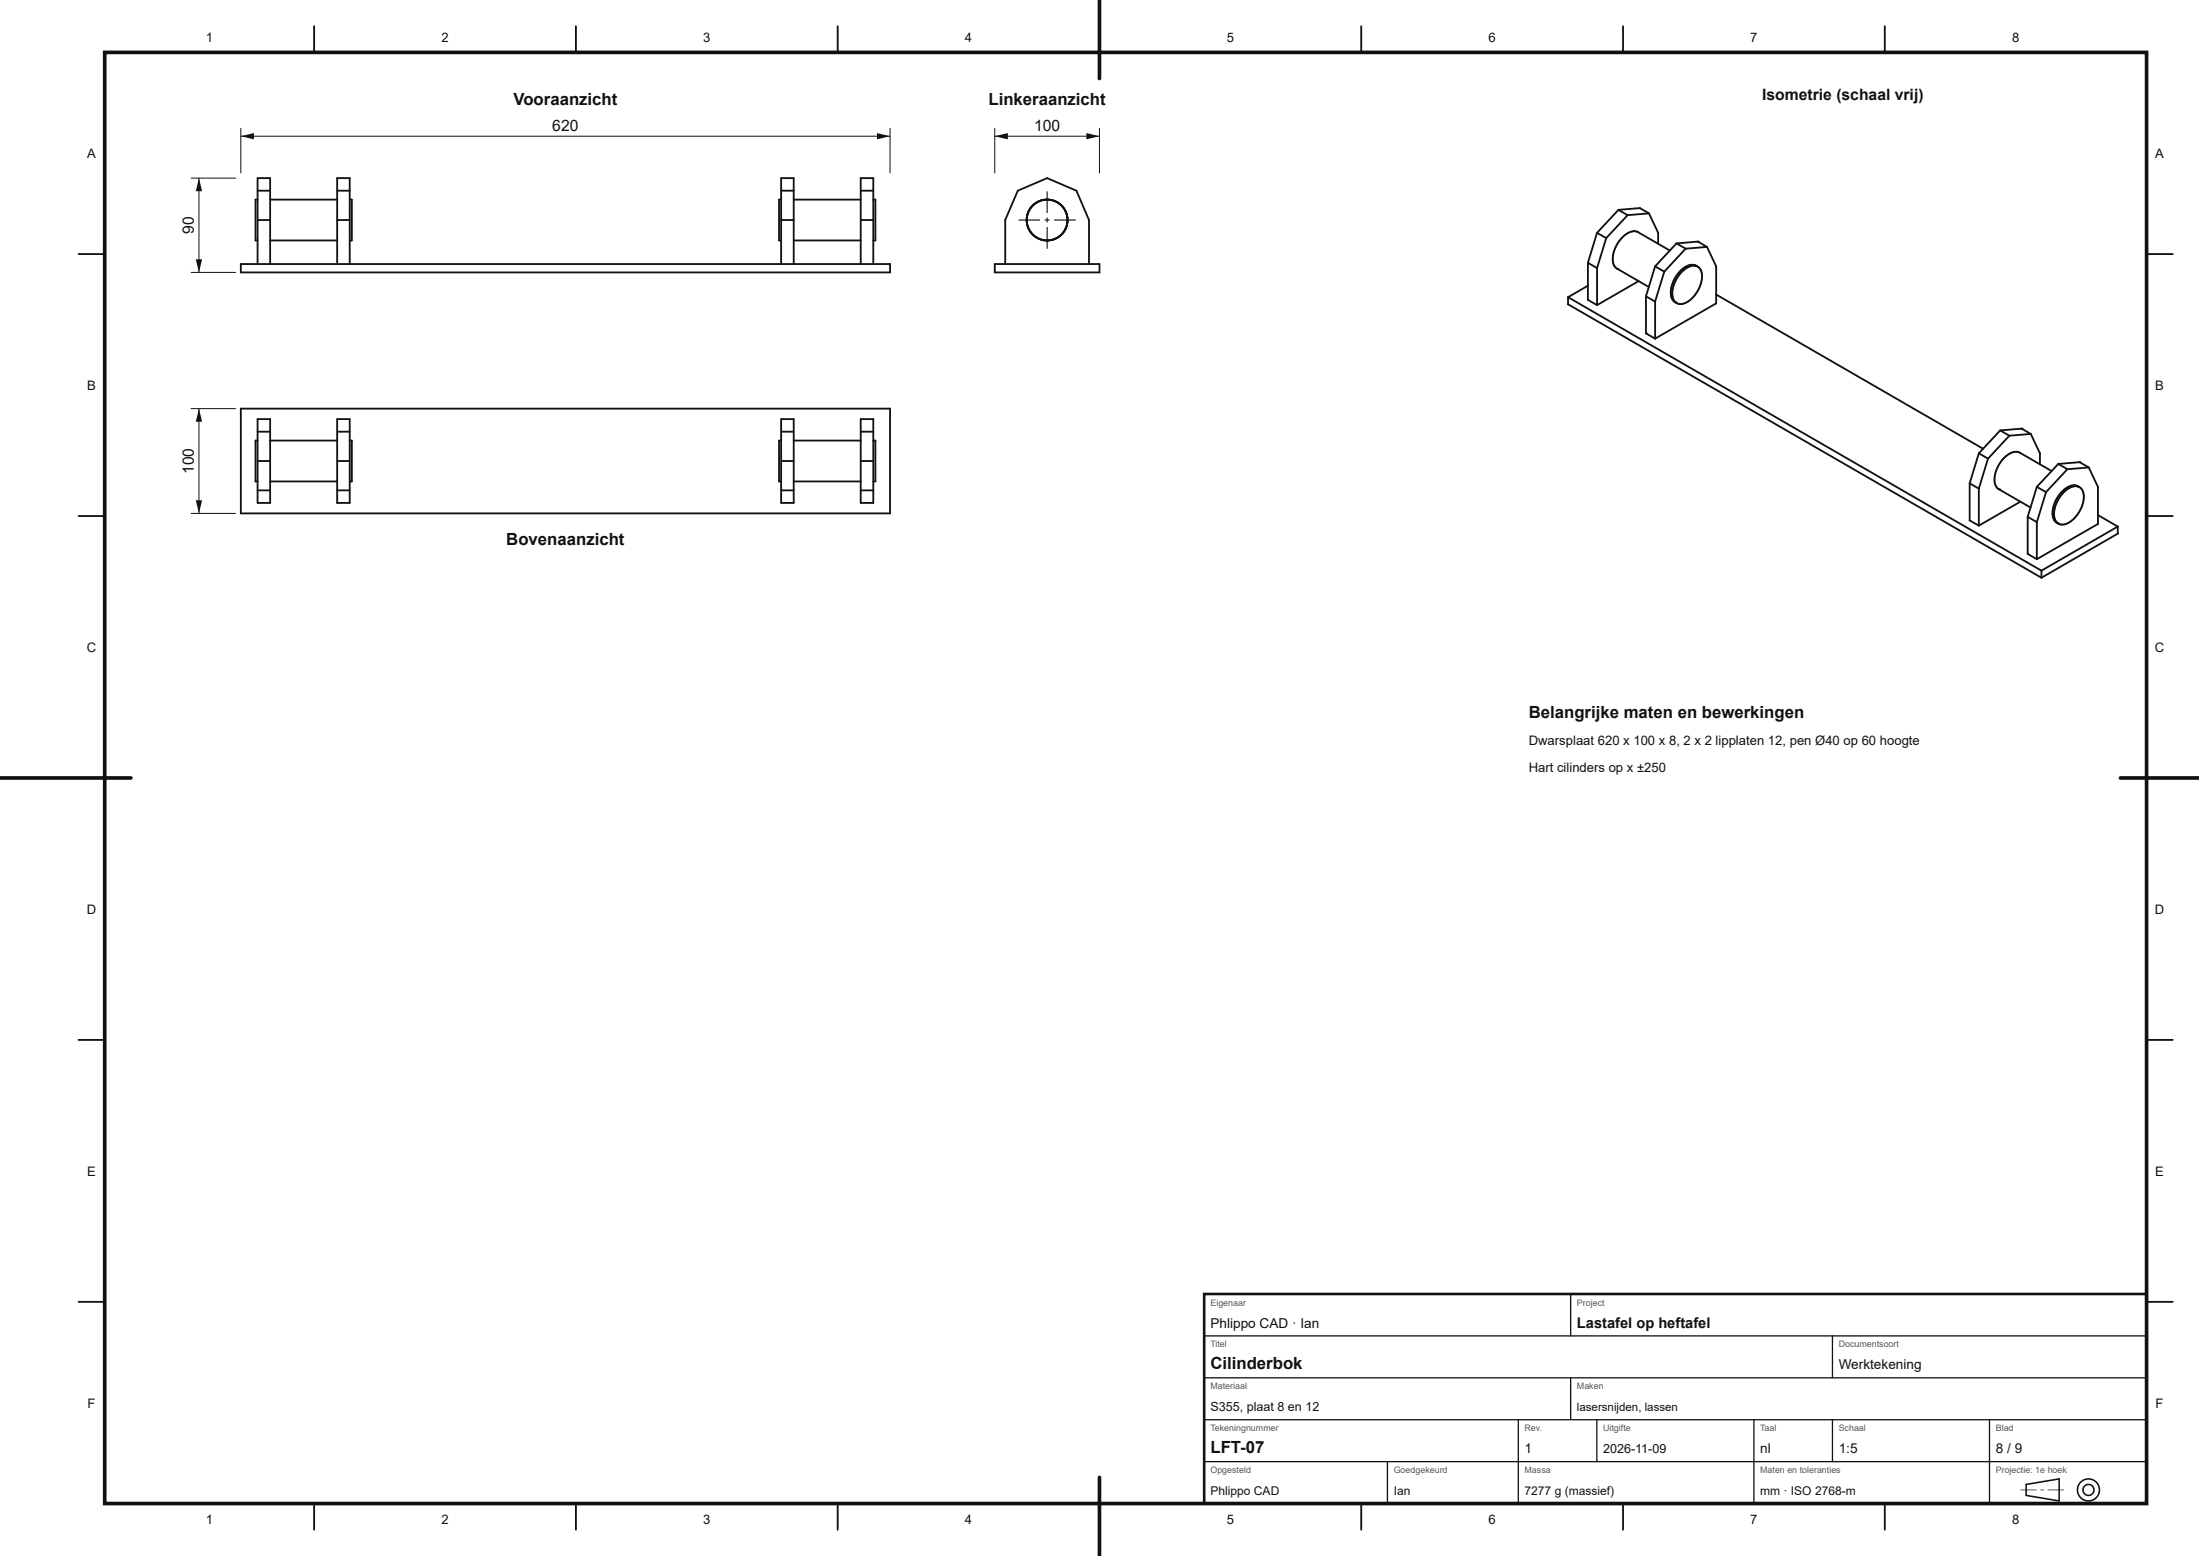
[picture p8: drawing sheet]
<svg xmlns="http://www.w3.org/2000/svg" width="420mm" height="297mm" viewBox="0 0 420 297" stroke-linecap="round" stroke-linejoin="round" font-family="sans-serif">
<g fill="none" stroke="#111" stroke-width=".35">
<path d="M49.2 38.1h-.4v7.8h.4M49.2 36.4h2.4M51.6 38.1h12.8M64.4 36.4h2.4M66.8 38.1h.4v7.8h-.4M149.2 38.1h-.4v7.8h.4M149.2 36.4h2.4M151.6 38.1h12.8M164.4 36.4h2.4M166.8 38.1h.4v7.8h-.4M46 50.4h124v1.6h-124zM49.2 50.4v-16.4h2.4v16.4"/>
<path d="M49.2 42h2.4M51.6 45.9h12.8M64.4 50.4v-16.4h2.4v16.4M64.4 42h2.4M149.2 50.4v-16.4h2.4v16.4M149.2 42h2.4M151.6 45.9h12.8M164.4 50.4v-16.4h2.4v16.4M164.4 42h2.4M190 50.4h20v1.6h-20zM192 50.4v-8.4l2.4-5.6 5.6-2.4 5.6 2.4 2.4 5.6v8.4M46 78h124v20h-124z"/>
<path d="M49.2 80h2.4v16h-2.4zM64.4 80h2.4v16h-2.4zM149.2 80h2.4v16h-2.4zM164.4 80h2.4v16h-2.4zM49.2 84.1h-.4v7.8h.4M49.2 82.4h2.4M49.2 88h2.4M49.2 93.6h2.4M51.6 84.1h12.8M51.6 91.9h12.8M64.4 82.4h2.4M64.4 88h2.4"/>
<path d="M64.4 93.6h2.4M66.8 84.1h.4v7.8h-.4M149.2 84.1h-.4v7.8h.4M149.2 82.4h2.4M149.2 88h2.4M149.2 93.6h2.4M151.6 84.1h12.8M151.6 91.9h12.8M164.4 82.4h2.4M164.4 88h2.4M164.4 93.6h2.4M166.8 84.1h.4v7.8h-.4"/>
<circle cx="200" cy="42" r="3.9"/>
</g>
<g fill="#111">
<path d="M194.5 42h4.2l-4.1 .1zM199.5 42h1l-.9 .1zM201.3 42h4.2l-4.1 .1z"/>
<path d="M199.9 43.4h.2l-.1 4.1zM199.9 41.6h.2l-.1 .9zM199.9 36.6h.2l-.1 4.1z"/>
</g>
<circle cx="200" cy="42" r="3.9" fill="none" stroke="#111" stroke-width=".35"/>
<g fill="#111">
<path d="M194.5 42h4.2l-4.1 .1zM199.5 42h1l-.9 .1zM201.3 42h4.2l-4.1 .1z"/>
<path d="M199.9 43.4h.2l-.1 4.1zM199.9 41.6h.2l-.1 .9zM199.9 36.6h.2l-.1 4.1z"/>
</g>
<path d="M46 24.5v8.5M46 26h124M170 24.5v8.5" fill="none" stroke="#111" stroke-width=".19"/>
<g fill="#111">
<path d="M46 26l2.5-.6v1.2z"/>
<path d="M167.5 25.4l2.5 .6-2.5 .6z"/>
</g>
<path d="M36.5 34h8.5M38 34v18M36.5 52h8.5" fill="none" stroke="#111" stroke-width=".19"/>
<g fill="#111">
<path d="M37.4 49.5h1.2l-.6 2.5z"/>
<path d="M38 34l.6 2.5h-1.2z"/>
</g>
<path d="M36.5 78h8.5M38 78v20M36.5 98h8.5" fill="none" stroke="#111" stroke-width=".19"/>
<g fill="#111">
<path d="M37.4 95.5h1.2l-.6 2.5z"/>
<path d="M38 78l.6 2.5h-1.2z"/>
</g>
<path d="M190 24.5v8.5M190 26h20M210 24.5v8.5" fill="none" stroke="#111" stroke-width=".19"/>
<g fill="#111">
<path d="M190 26l2.5-.6v1.2z"/>
<path d="M207.5 25.4l2.5 .6-2.5 .6z"/>
</g>
<path d="M299.5 58.1h.1M385.8 86.4h.1M404.5 101.8v.1M404.5 101.9l-14.6 8.4" fill="none" stroke="#111" stroke-width=".35"/>
<circle cx="381.8" cy="93.4" r=".17" fill="#111"/>
<path d="M385.7 86.4a3 3 0 0 0-3.3 1.4 5.2 5.2 0 0 0-1.2 5l.6 .6" fill="none" stroke="#111" stroke-width=".35"/>
<circle cx="392.9" cy="99.8" r=".17" fill="#111"/>
<path d="M392.7 99.7l.2 .1M394.3 93.8a2.32 2.32 0 0 1 3.2-.6 4 4 0 0 1-.4 4.5 4.2 4.2 0 0 1-3.5 2.4 2.01 2.01 0 0 1-1.2-2.6 6.7 6.7 0 0 1 1.9-3.7z" fill="none" stroke="#111" stroke-width=".35"/>
<circle cx="308.9" cy="51.3" r=".17" fill="#111"/>
<path d="M308 49.2a2.1 2.1 0 0 0 .9 2.1" fill="none" stroke="#111" stroke-width=".35"/>
<circle cx="320" cy="57.7" r=".17" fill="#111"/>
<path d="M303.3 54.5l-3.8 2.2v1.4l90.4 52.2M303.3 50.2v7M303.3 57.2h.1M314.4 56.6v7M319.8 57.6l.2 .1M321.4 51.8a2.52 2.52 0 0 1 3-.8 3.2 3.2 0 0 1 .3 3.7 4.9 4.9 0 0 1-3.8 3.3 1.8 1.8 0 0 1-1.5-2.3 6.5 6.5 0 0 1 2-3.9zM376.2 92.3v7M376.2 99.3h.1M387.3 98.7v7M387.3 105.7h.1" fill="none" stroke="#111" stroke-width=".35"/>
<circle cx="314.4" cy="63.6" r=".17" fill="#111"/>
<g fill="none" stroke="#111" stroke-width=".35">
<path d="M313.2 39.7l-4.1 .4M299.5 56.7l90.4 52.2M303.3 57.2l1.7 1M306.8 45.5l-1.8 5.7v7M312.8 44.3a2.98 2.98 0 0 0-3.3 1.4 6.4 6.4 0 0 0-1.5 3.4M313 53.7l-8 4.5M316.7 44.4v2.1M317.9 51.9l-1.8 5.7v7M322.1 50.9a5.7 5.7 0 0 0-2.1 2.1M324.3 46.1l-4.1 .4M327.8 57.9h.1M327.8 50.8v7.1"/>
<path d="M327.8 57.9l-11.7 6.7M327.8 56.2l51 29.5M314.4 63.6l1.7 1M376.2 99.3l1.8 1M379.7 87.5l-1.7 5.8v7M385.9 95.8l-7.9 4.5M386.1 81.8l-4.1 .4M389.6 86.5v2.1M390.8 93.9l-1.8 5.8v7M396.8 92.8a3 3 0 0 0-3.3 1.4l-.6 .9M397.2 88.2l-4.1 .4M400.7 100h.1"/>
<path d="M400.7 92.9v7.1M400.7 98.3l3.8 2.2M387.3 105.7l1.7 1M389.9 108.9v1.4M400.7 100l-11.7 6.7M404.5 100.5v1.4M404.5 100.5l-14.6 8.4"/>
</g>
<g fill="#111">
<circle cx="386.1" cy="81.8" r=".17"/>
<circle cx="397.2" cy="88.2" r=".17"/>
</g>
<path d="M313.2 39.7h.1" fill="none" stroke="#111" stroke-width=".35"/>
<circle cx="324.3" cy="46.1" r=".17" fill="#111"/>
<g fill="none" stroke="#111" stroke-width=".35">
<path d="M60 5v5M110 5v5M160 5v5M210 5v5M260 5v5M310 5v5M360 5v5M313.2 39.7l1.8 1M15 48.5h5M305 44.4l-1.7 5.8 1.7 1M308.9 51.3l6 3.5M310.9 41.1l-1.8-1-4.1 4.3"/>
<path d="M310.9 41.1l-4.1 4.4-1.8-1.1M312.8 44.3h.1M312.8 44.3l6.1 3.5M315 40.7l1.7 3.7M315 40.7l-4.1 .4M316.1 50.8l-1.7 5.8 1.7 1M320 53a4 4 0 0 0-.3 4.5l.1 .1M320 57.7l.3 .2M322 47.5l-1.8-1-4.1 4.3M322 47.5l-4.1 4.4-1.8-1.1M323.9 50.7a1.99 1.99 0 0 0-1.8 .2M323.9 50.7h.1"/>
<path d="M323.9 50.7l.3 .2M324.3 46.1l1.7 1M326 47.1l1.8 3.7M326 47.1l-4 .4M410 48.5h5M15 98.5h5M378 86.5l-1.8 5.8 1.8 1M381.8 93.4l6 3.5M383.8 83.2l-1.8-1-4 4.3M383.8 83.2l-4.1 4.3-1.7-1M385.8 86.4l6.1 3.5M386.1 81.8l1.8 1"/>
<path d="M387.9 82.8l1.7 3.7M387.9 82.8l-4.1 .4M389 92.9l-1.7 5.8 1.7 1M389.6 86.5h.1M392.9 95.1a4 4 0 0 0-.3 4.5l.1 .1M392.9 99.8l.3 .2M394.9 89.6l-4.1 4.3-1.8-1M396.8 92.8h.1M396.8 92.8l.3 .2M397.2 88.2l1.8 1M399 89.2l1.7 3.7M399 89.2l-4.1 .4-1.8-1-4.1 4.3"/>
<path d="M400.7 92.9h.1M410 98.5h5M15 148.5h5M410 148.5h5M15 198.5h5M410 198.5h5M15 248.5h5M410 248.5h5M60 287v5M110 287v5M160 287v5M210 287v5"/>
<path d="M260 287v5M310 287v5M360 287v5"/>
</g>
<path d="M20 10h390v277h-390z" fill="none" stroke="#111" stroke-width=".7" stroke-linecap="butt"/>
<path d="M210 0v15M0 148.5h25M405 148.5h14.9M210 282v15" fill="none" stroke="#111" stroke-width=".7"/>
<path d="M230 247h180v40h-180z" fill="none" stroke="#111" stroke-width=".5"/>
<g fill="none" stroke="#111" stroke-width=".25">
<path d="M230 255h180M300 247v8M350 255v8M230 279h180M230 271h180M230 263h180M265 279v8M290 271v16M300 263v8M305 271v8M335 271v16M350 271v8"/>
<path d="M380 271v16"/>
</g>
<path d="M387 283.3l6.3-1v4.2l-6.3-1.1z" fill="none" stroke="#111" stroke-width=".3"/>
<path d="M385.9 284.3l3.1 .1-3.1 .1zM389.7 284.3l.7 .1-.7 .1zM391.1 284.3l3.1 .1-3.1 .1z" fill="#111"/>
<g fill="none" stroke="#111" stroke-width=".3">
<circle cx="398.9" cy="284.4" r="1.05"/>
<circle cx="398.9" cy="284.4" r="2.1"/>
</g>
<g font-size="3.2" fill="#111">
<text x="98.1" y="20">Vooraanzicht</text>
<text x="188.8" y="20">Linkeraanzicht</text>
<text x="96.7" y="104">Bovenaanzicht</text>
<text x="292" y="137">Belangrijke maten en bewerkingen</text>
<text x="231.2" y="261.4">Cilinderbok</text>
<text x="231.2" y="277.4">LFT-07</text>
</g>
<g font-size="3" fill="#111">
<text x="336.6" y="19">Isometrie (schaal vrij)</text>
<text x="105.5" y="25">620</text>
<text x="197.5" y="25">100</text>
<text x="37" y="44.7" transform="rotate(-90 37 44.7)">90</text>
<text x="37" y="90.5" transform="rotate(-90 37 90.5)">100</text>
</g>
<text font-size="2.8" fill="#111" x="301.2" y="253.4">Lastafel op heftafel</text>
<g font-size="2.6" fill="#111">
<text x="231.2" y="253.4">Phlippo CAD · Ian</text>
<text x="351.2" y="261.4">Werktekening</text>
<text x="291.2" y="277.4">1</text>
<text x="336.2" y="277.4">nl</text>
<text x="351.2" y="277.4">1:5</text>
<text x="381.2" y="277.4">8 / 9</text>
</g>
<g font-size="2.5" fill="#111">
<text x="39.3" y="8">1</text>
<text x="84.3" y="8">2</text>
<text x="134.3" y="8">3</text>
<text x="184.3" y="8">4</text>
<text x="234.3" y="8">5</text>
<text x="284.3" y="8">6</text>
<text x="334.3" y="8">7</text>
<text x="384.3" y="8">8</text>
<text x="16.7" y="30.2">A</text>
<text x="411.7" y="30.2">A</text>
<text x="16.7" y="74.5">B</text>
<text x="411.7" y="74.5">B</text>
<text x="16.6" y="124.5">C</text>
<text x="411.6" y="124.5">C</text>
<text x="292" y="142.2">Dwarsplaat 620 x 100 x 8, 2 x 2 lipplaten 12, pen Ø40 op 60 hoogte</text>
<text x="292" y="147.4">Hart cilinders op x ±250</text>
<text x="16.6" y="174.5">D</text>
<text x="411.6" y="174.5">D</text>
<text x="16.7" y="224.5">E</text>
<text x="411.7" y="224.5">E</text>
<text x="16.7" y="268.7">F</text>
<text x="411.7" y="268.7">F</text>
<text x="39.3" y="291">1</text>
<text x="84.3" y="291">2</text>
<text x="134.3" y="291">3</text>
<text x="184.3" y="291">4</text>
<text x="234.3" y="291">5</text>
<text x="284.3" y="291">6</text>
<text x="334.3" y="291">7</text>
<text x="384.3" y="291">8</text>
</g>
<g font-size="2.4" fill="#111">
<text x="231.2" y="269.4">S355, plaat 8 en 12</text>
<text x="306.2" y="277.4">2026-11-09</text>
</g>
<g font-size="2.3" fill="#111">
<text x="231.2" y="285.4">Phlippo CAD</text>
<text x="266.2" y="285.4">Ian</text>
<text x="291.2" y="285.4">7277 g (massief)</text>
<text x="336.2" y="285.4">mm · ISO 2768-m</text>
</g>
<text font-size="2.2" fill="#111" x="301.2" y="269.4">lasersnijden, lassen</text>
<g font-size="1.7" fill="#555">
<text x="231.2" y="249.2">Eigenaar</text>
<text x="301.2" y="249.2">Project</text>
<text x="231.2" y="257.2">Titel</text>
<text x="351.2" y="257.2">Documentsoort</text>
<text x="231.2" y="265.2">Materiaal</text>
<text x="301.2" y="265.2">Maken</text>
<text x="231.2" y="273.2">Tekeningnummer</text>
<text x="291.2" y="273.2">Rev.</text>
<text x="306.2" y="273.2">Uitgifte</text>
<text x="336.2" y="273.2">Taal</text>
<text x="351.2" y="273.2">Schaal</text>
<text x="381.2" y="273.2">Blad</text>
<text x="231.2" y="281.2">Opgesteld</text>
<text x="266.2" y="281.2">Goedgekeurd</text>
<text x="291.2" y="281.2">Massa</text>
<text x="336.2" y="281.2">Maten en toleranties</text>
<text x="381.2" y="281.2">Projectie: 1e hoek</text>
</g>
</svg>
